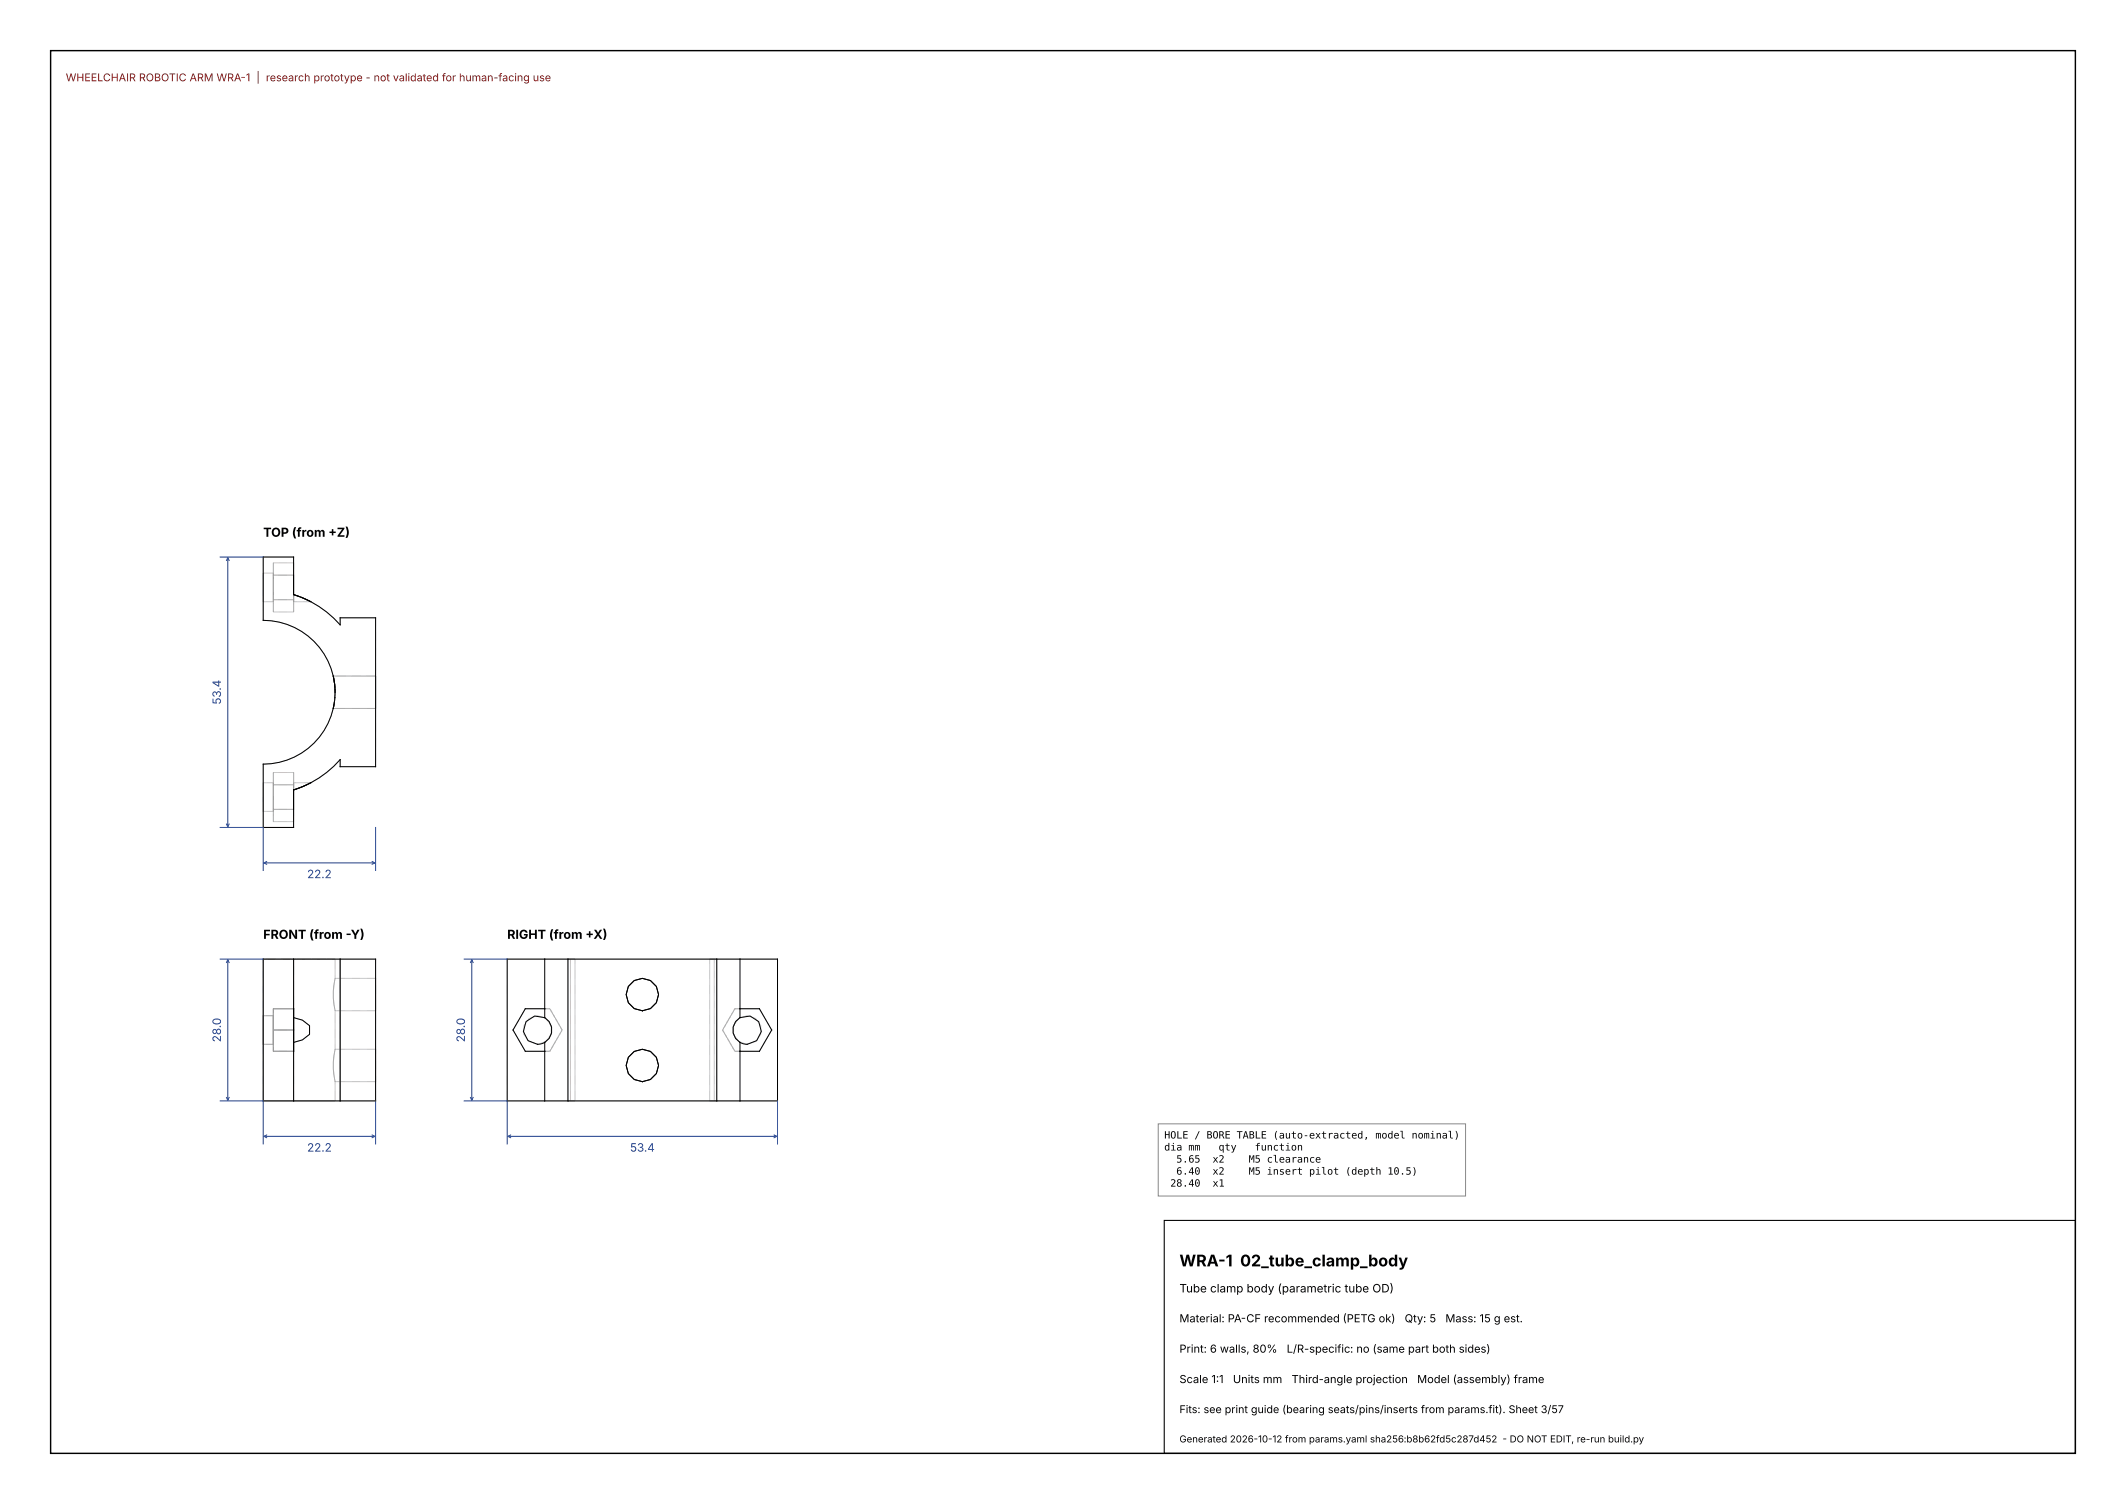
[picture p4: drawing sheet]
<svg xmlns="http://www.w3.org/2000/svg" width="420mm" height="297mm" viewBox="0 0 420 297" stroke-linecap="round" stroke-linejoin="round" font-family="sans-serif">
<path d="M10 10h400v277h-400z" fill="none" stroke="#000" stroke-width=".28"/>
<path d="M230 241h180v46h-180z" fill="none" stroke="#000" stroke-width=".21"/>
<g fill="none" stroke="#9a9a9a" stroke-width=".2">
<path d="M52 113.2v5.6M52 118.8h2M52 113.2h2M54 113.2v5.6M54 113.6h4M54 118.4h4M58 117.4a20.2 20.2 0 0 1 9.2 6v-1.4h7v29.4h-7v-1.4a20.2 20.2 0 0 1-9.2 6M58 117.4h.1M58 117.4v-7.4h-6v12.5a14.2 14.2 0 0 1 14.2 14.2 14.2 14.2 0 0 1-14.2 14.2v12.5h6v-7.4M58 111.2h-4v9.6h4v-3.4M58 117.4v1.4h3.4M58.2 117.5l.4 .1"/>
<path d="M59 117.8l.5 .2M65.8 133.5a14.2 14.2 0 0 1 0 6.4M65.8 133.5l.2 .9M65.8 139.9h8.4M65.8 133.5h8.4M65.9 139.7l-.1 .2M65.9 133.7h.1M65.9 133.7v.1M66 139.3l-.1 .2zM66 134.2v.3M66 138.8l.2-2.1-.4 3.2M66.1 134.8h.1"/>
<path d="M66.1 135.1l.1 1.1M66.2 135.7v.9M66.2 136.3l-.2 2.9M74.2 133.5v6.4M52 154.6v5.6M52 154.6h2M54 154.6v5.6M54 159.8h4M54 155h4M58 156h.1M58 156v-3.4h-4v9.6h4M58.5 155.8l-.5 .2"/>
<path d="M60.5 155l-.2 .1M61 154.8l-.3 .1M61.4 154.6h-3.4v1.4M52 160.2h2M52 189.4h14.2v3.8M52 189.4v28M52 189.4h6M58 189.4h9.2M58 199.2h.1M58 189.4v28M58 199.2h-4v8.4h4M58 199.2v8.4"/>
<path d="M66.2 193.2h8v6.4h-8M66.2 193.2a14.2 14.2 0 0 0 0 6.4M66.2 199.6v7.6M67.2 189.4v28M67.2 189.4h7v28h-7M103.8 199.2h4.8l2.4 4.2-2.4 4.2h-4.8l-2.4-4.2zM112.7 189.4h28.4v28h-28.4zM113.6 189.4h-1.4v28h1.4M113.6 189.4h-13.4v28h13.4M113.6 189.4v28M140.2 189.4h1.4v28h-1.4M140.2 189.4h13.4v28h-13.4"/>
<path d="M140.2 189.4v28M145.2 199.2h4.8l2.4 4.2-2.4 4.2h-4.8l-2.4-4.2zM52 200.6h2v5.6h-2zM52 217.4h6M54 203.4h4M58 207.6h.1M58 217.4h9.2M58 201l1.7 .5 1.5 1v1.8l-1.5 1-1.7 .5zM66.2 207.2h8v6.4h-8M66.2 207.2a14.2 14.2 0 0 0 0 6.4M66.2 213.6v3.8h-14.2M107.6 201a2.82 2.82 0 0 1 0 4.8"/>
<path d="M146.2 201a2.83 2.83 0 0 0 0 4.8"/>
<circle cx="106.2" cy="203.4" r="2.82"/>
<circle cx="147.6" cy="203.4" r="2.82"/>
</g>
<g fill="none" stroke="#000" stroke-width=".2">
<path d="M58 117.4a20.2 20.2 0 0 1 9.2 6v-1.4h7v29.4h-7v-1.4a20.2 20.2 0 0 1-9.2 6M58 117.4l3.4 1.4-1.9-.8M58 117.4v-7.4h-6v12.5a14.2 14.2 0 0 1 14.2 14.2 14.2 14.2 0 0 1-14.2 14.2v12.5h6v-7.4M58.1 117.4l.1 .1M58.6 117.6l.4 .2M65.9 139.7v-.2l-.1 .4M65.9 133.7l-.1-.2 .2 .7M65.9 133.8l.2 1-.1-.3M66 134.4l.1 .4M66 138.8v.4M66.1 138.6h.1M66.1 134.8l.1 .9"/>
<path d="M66.1 134.8v.3M66.1 134.8l.1 1.8M66.2 137.7h.1M66.2 136.2v.1M58 156h.1M60.3 155.1l-1.8 .7M60.7 154.9l-.2 .1M61 154.8l.4-.2-3.4 1.4M58 199.2v1.8M58 189.4h9.2M58 189.4h-6v28h6M58 189.4v28"/>
<path d="M67.2 189.4v28M67.2 189.4h7v28h-7M107.6 199.2h.1M107.6 189.4h4.6M107.6 189.4h-7.4v28h7.4M107.6 199.2h-3.8l-2.4 4.2 2.4 4.2h3.8M107.6 189.4v11.6M112.2 189.4h29.4M112.2 189.4v28M141.6 189.4h4.6M141.6 189.4v28M146.2 199.2h.1"/>
<path d="M146.2 189.4h7.4v28h-7.4M146.2 199.2h3.8l2.4 4.2-2.4 4.2h-3.8M146.2 189.4v11.6M58 217.4h9.2M58 203.4h.1M58 205.8v1.8M58 201l1.7 .5 1.5 1v1.8l-1.5 1-1.7 .5M58 201v4.8M107.6 207.6h.1M107.6 217.4h4.6M107.6 201l-2-.4-1.7 1.1-.5 2 .9 1.8 1.9 .7 1.4-.4M107.6 201a2.82 2.82 0 0 1 0 4.8"/>
<path d="M107.6 205.8v11.6M112.2 217.4h29.4M141.6 217.4h4.6M146.2 201a2.83 2.83 0 0 0 0 4.8M146.2 207.6h.1M146.2 201l2-.4 1.7 1.1 .5 2-.9 1.8-1.9 .7-1.4-.4M146.2 205.8v11.6"/>
<circle cx="126.9" cy="196.4" r="3.2"/>
<circle cx="126.9" cy="210.4" r="3.2"/>
</g>
<g fill="none" stroke="#1a3b8a" stroke-width=".2">
<path d="M43.5 110h8.5M44.7 110.7l.3-.6 .3 .6M45 110.1v53.2M43.5 163.4h8.5v8.5M44.7 162.7l.3 .6 .3-.6M52.1 170.4h22M52.7 170.1l-.6 .3 .6 .3M73.5 170.1l.6 .3-.6 .3M74.2 163.4v8.5M43.5 189.4h8.5M44.7 190.1l.3-.6 .3 .6M45 189.5v27.8"/>
<path d="M91.7 189.4h8.5M92.9 190.1l.3-.6 .3 .6M93.2 189.5v27.8M43.5 217.4h8.5v8.5M44.7 216.7l.3 .6 .3-.6M74.2 217.4v8.5M91.7 217.4h8.5v8.5M92.9 216.7l.3 .6 .3-.6M153.6 217.4v8.5M52.1 224.4h22M52.7 224.1l-.6 .3 .6 .3M73.5 224.1l.6 .3-.6 .3"/>
<path d="M100.3 224.4h53.2M100.9 224.1l-.6 .3 .6 .3M152.9 224.1l.6 .3-.6 .3"/>
</g>
<path d="M228.8 221.9h60.7v14.3h-60.7z" fill="#fff" stroke="#888" stroke-width=".2"/>
<text font-size="3.2" x="233" y="250.1">WRA-1 02_tube_clamp_body</text>
<g font-size="2.5">
<text x="52" y="106">TOP (from +Z)</text>
<text x="52" y="185.4">FRONT (from -Y)</text>
<text x="100.2" y="185.4">RIGHT (from +X)</text>
</g>
<g font-size="2.3" fill="#1a3b8a">
<text x="43.6" y="139.2" transform="rotate(-90 43.6 139.2)">53.4</text>
<text x="60.7" y="173.4">22.2</text>
<text x="43.6" y="205.8" transform="rotate(-90 43.6 205.8)">28.0</text>
<text x="91.8" y="205.8" transform="rotate(-90 91.8 205.8)">28.0</text>
<text x="60.7" y="227.4">22.2</text>
<text x="124.4" y="227.4">53.4</text>
</g>
<text font-size="2.3" x="233" y="255.2">Tube clamp body (parametric tube OD)</text>
<g font-size="2.2">
<text x="233" y="261.1">Material: PA-CF recommended (PETG ok)</text>
<text x="277.5" y="261.1">Qty: 5</text>
<text x="285.5" y="261.1">Mass: 15 g est.</text>
<text x="233" y="267.1">Print: 6 walls, 80%</text>
<text x="254.2" y="267.1">L/R-specific: no (same part both sides)</text>
<text x="233" y="273.1">Scale 1:1</text>
<text x="243.6" y="273.1">Units mm</text>
<text x="255.2" y="273.1">Third-angle projection</text>
<text x="280" y="273.1">Model (assembly) frame</text>
</g>
<text font-size="2.1" fill="#a01010" x="13" y="16.1">WHEELCHAIR ROBOTIC ARM WRA-1 | research prototype - not validated for human-facing use</text>
<text font-size="2.1" x="233" y="279.1">Fits: see print guide (bearing seats/pins/inserts from params.fit). Sheet 3/57</text>
<g font-size="2">
<text x="230" y="224.8">HOLE / BORE TABLE (auto-extracted, model nominal)</text>
<text x="230" y="227.2">dia mm</text>
<text x="240.7" y="227.2">qty</text>
<text x="247.9" y="227.2">function</text>
<text x="232.4" y="229.6">5.65</text>
<text x="232.4" y="232">6.40</text>
<text x="239.5" y="229.6">x2</text>
<text x="239.5" y="232">x2</text>
<text x="246.7" y="229.6">M5 clearance</text>
<text x="246.7" y="232">M5 insert pilot (depth 10.5)</text>
<text x="231.2" y="234.3">28.40</text>
<text x="239.5" y="234.3">x1</text>
</g>
<text font-size="1.9" x="233" y="284.8">Generated 2026-10-12 from params.yaml sha256:b8b62fd5c287d452 - DO NOT EDIT, re-run build.py</text>
</svg>
